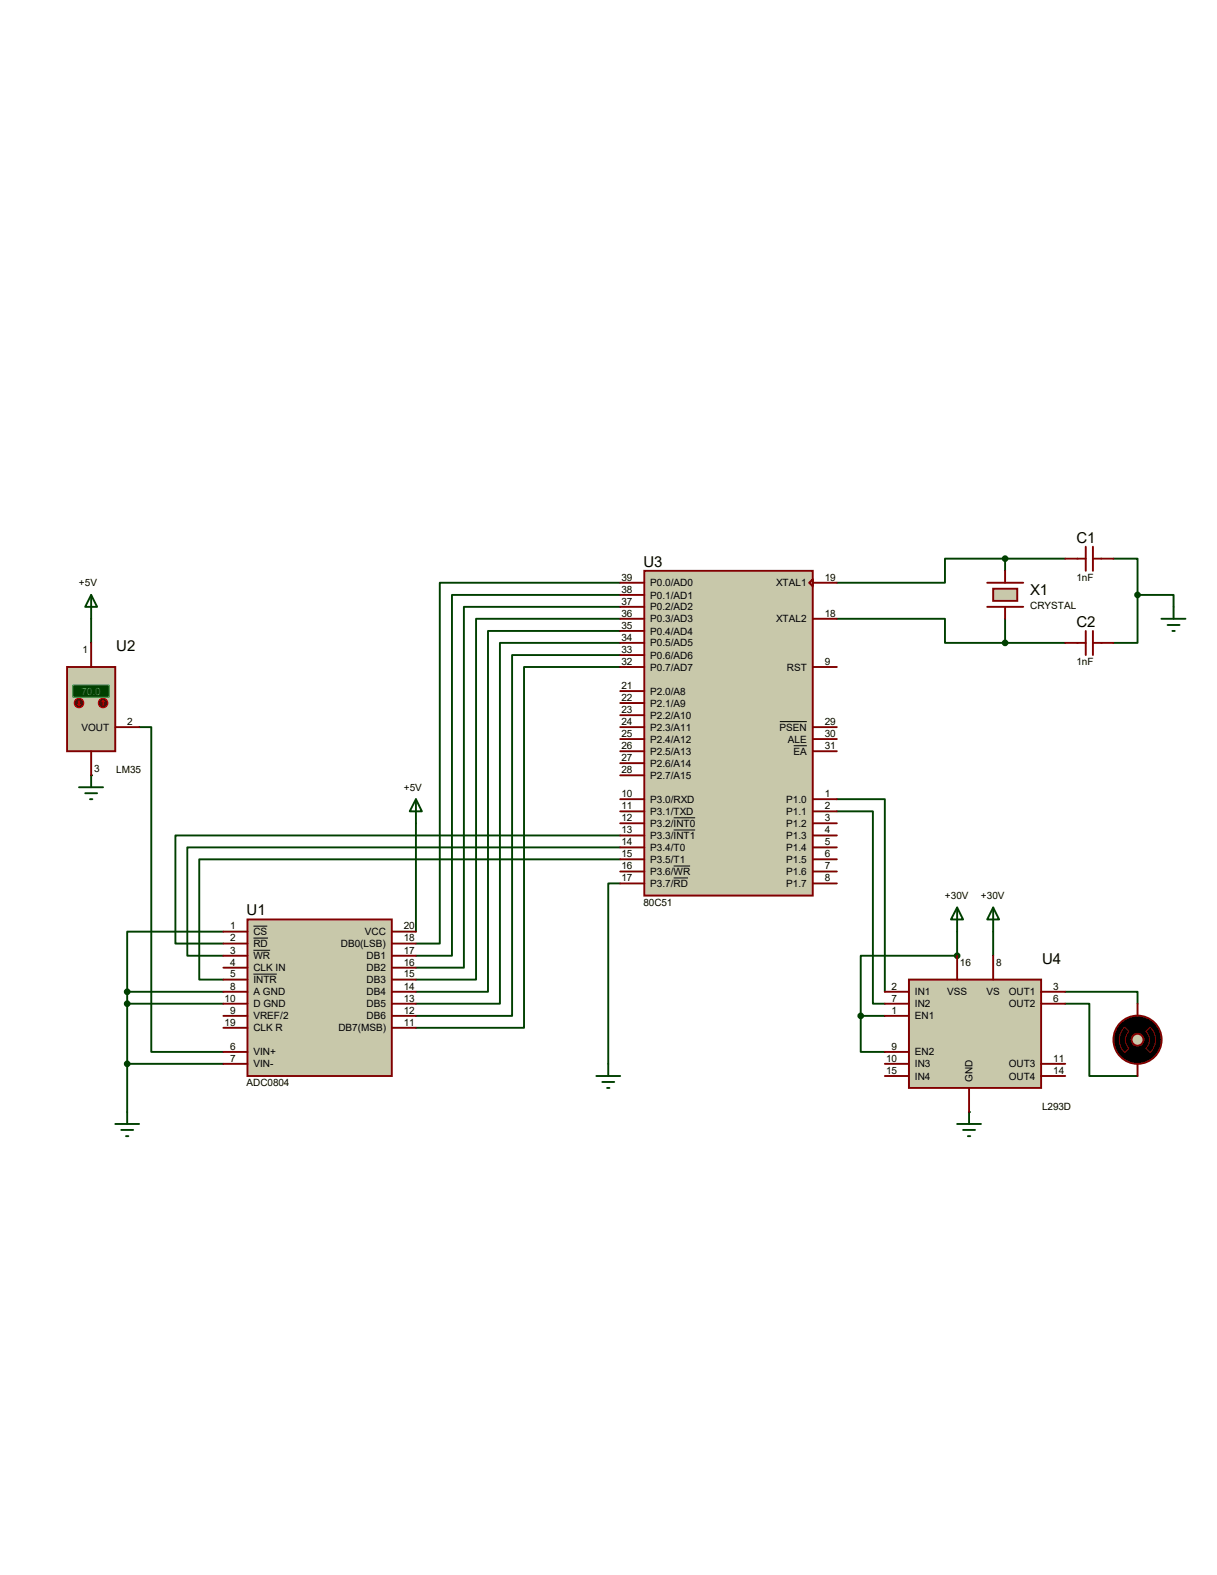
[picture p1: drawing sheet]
<svg xmlns="http://www.w3.org/2000/svg" width="216mm" height="279mm" viewBox="0 0 216 279" stroke-linecap="round" stroke-linejoin="round" font-family="sans-serif">
<path d="M110 103.4h-32v64h-4.2M110 105.5h-29.8v64h-6.4M110 107.7h-27.7v64h-8.5M110 109.8h-25.5v64h-10.7M110 111.9h-23.4v64h-12.8M110 114h-21.3v64.1h-14.9M110 116.2h-19.2v64h-17M110 118.3h-17v64h-19.2M110 148.2h-78.9v19.2h8.5M110 150.3h-76.8v19.2h6.4M110 152.4h-74.7v21.4h4.3" fill="none" stroke="#004000" stroke-width=".34"/>
<circle cx="16.2" cy="137.5" r=".17" fill="#004000"/>
<g fill="none" stroke="#004000" stroke-width=".34">
<path d="M16.2 109.8v4.2M24.7 129h2.1v57.6h12.8M110 156.7h-2.1v32M148.5 141.8h8.5v34.1M148.5 143.9h6.4v34.2h2.1M22.6 175.9h17M22.6 175.9v21.4M22.6 178.1h17M39.6 165.3h-17v10.6M169.8 165.3v4.2h-17.1v10.7M176.2 165.3v4.2M22.6 188.7h17"/>
<path d="M152.7 180.2v6.4h4.3M152.7 180.2h4.3"/>
</g>
<g fill="#004000">
<circle cx="169.8" cy="169.5" r=".17"/>
<circle cx="171.9" cy="197.3" r=".17"/>
</g>
<path d="M178.3 99.1h-10.7v4.3h-19.1M178.3 99.1v2.2M178.3 99.1h10.7M197.5 99.1h4.3v6.4M148.5 109.8h19.1v4.2h10.7M178.3 109.8v4.2M178.3 114h10.7M201.8 105.5v8.5h-4.3M201.8 105.5h6.4v2.2M73.8 146v19.3M189 175.9h12.8v2.2M189 178.1h4.3v12.8h8.5" fill="none" stroke="#004000" stroke-width=".34"/>
<path d="M43.9 163.1h25.6v27.8h-25.6z" fill="#c8c8aa" stroke="#800000" stroke-width=".34"/>
<g fill="none" stroke="#800000" stroke-width=".34">
<path d="M39.6 171.7h4.3M39.6 175.9h4.3M39.6 167.4h4.3M39.6 169.5h4.3M39.6 173.8h4.3M39.6 165.3h4.3M39.6 178.1h4.3M69.5 171.7h4.3M69.5 175.9h4.3M69.5 167.4h4.3M69.5 169.5h4.3M69.5 173.8h4.3"/>
<path d="M69.5 165.3h4.3M69.5 178.1h4.3M39.6 186.6h4.3M39.6 188.7h4.3M39.6 180.2h4.3M39.6 182.3h4.3M69.5 180.2h4.3M69.5 182.3h4.3"/>
</g>
<path d="M45 166.4h2.5M45 168.6h2.9M45 172.8h4.1M45 164.3h2.4" fill="none" stroke="#000" stroke-width=".18"/>
<path d="M114.3 101.3h29.9v57.6h-29.9z" fill="#c8c8aa" stroke="#800000" stroke-width=".34"/>
<g fill="none" stroke="#800000" stroke-width=".34">
<path d="M110 109.8h4.3M110 103.4h4.3M110 118.3h4.3M110 105.5h4.3M110 107.7h4.3M110 111.9h4.3M110 114h4.3M110 116.2h4.3M143.6 103.4l.6-.7v1.3zM144.2 109.8h4.3M144.2 103.4h4.3M144.2 118.3h4.3"/>
<path d="M110 131.1h4.3M110 133.3h4.3M110 129h4.3M110 137.5h4.3M110 122.6h4.3M110 124.7h4.3M110 126.9h4.3M110 135.4h4.3M144.2 131.1h4.3M144.2 133.3h4.3M144.2 129h4.3M110 141.8h4.3"/>
<path d="M110 143.9h4.3M110 146h4.3M110 148.2h4.3M110 150.3h4.3M110 152.4h4.3M110 154.6h4.3M110 156.7h4.3M144.2 141.8h4.3M144.2 143.9h4.3M144.2 146h4.3M144.2 148.2h4.3M144.2 150.3h4.3"/>
<path d="M144.2 152.4h4.3M144.2 154.6h4.3M144.2 156.7h4.3"/>
</g>
<path d="M138.3 128h4.8M140.8 132.3h2.3M119.5 145.1h3.8M119.5 147.2h3.8M119.5 155.7h2.5M119.5 153.6h2.9" fill="none" stroke="#000" stroke-width=".18"/>
<path d="M14 139.7h4.3M16.2 137.5v2.2M15.1 140.7h2.1M16 141.8h.4" fill="none" stroke="#004000" stroke-width=".34"/>
<path d="M11.9 118.3h8.5v15h-8.5z" fill="#c8c8aa" stroke="#800000" stroke-width=".34"/>
<path d="M13 121.5h6.3v2.2h-6.3z" fill="#004000" stroke="#0f0" stroke-width=".18"/>
<path d="M16.2 114v4.3M16.2 133.3v4.2M20.4 129h4.3" fill="none" stroke="#800000" stroke-width=".34"/>
<circle cx="18.3" cy="124.7" r=".85" fill="#400000" stroke="#f00" stroke-width=".18"/>
<path d="M18.3 124.3l-.2 .2M18.3 124.3l.2 .2M18.3 124.3v.8" fill="none" stroke="#f00" stroke-width=".18"/>
<circle cx="14" cy="124.7" r=".85" fill="#400000" stroke="#f00" stroke-width=".18"/>
<path d="M13.8 124.9l.2 .2M14 124.3v.8M14.2 124.9l-.2 .2" fill="none" stroke="#f00" stroke-width=".18"/>
<g fill="#004000" stroke="#004000" stroke-width=".34">
<circle cx="22.6" cy="175.9" r=".42"/>
<circle cx="22.6" cy="178.1" r=".42"/>
<circle cx="22.6" cy="188.7" r=".42"/>
<circle cx="152.7" cy="180.2" r=".42"/>
<circle cx="169.8" cy="169.5" r=".42"/>
</g>
<g fill="none" stroke="#004000" stroke-width=".34">
<path d="M16.2 105.5l1 2.2h-2.1zM16.2 105.5v4.3M169.8 161l1.1 2.1h-2.2zM169.8 161v4.3M176.2 161l1 2.1h-2.1zM176.2 161v4.3M20.4 199.4h4.3M22.6 197.3v2.1M105.8 190.9h4.2M106.8 191.9h2.2M107.7 193h.4M107.9 188.7v2.2"/>
<path d="M169.8 199.4h4.2M171.9 197.3v2.1M21.5 200.4h2.1M22.4 201.5h.4M170.9 200.4h2.1M171.7 201.5h.4"/>
</g>
<path d="M161.2 173.8h23.5v19.2h-23.5z" fill="#c8c8aa" stroke="#800000" stroke-width=".34"/>
<g fill="none" stroke="#800000" stroke-width=".34">
<path d="M175.1 103.4h6.4M175.1 107.7h6.4M157 175.9h4.2M157 178.1h4.2M169.8 169.5v4.3M176.2 169.5v4.3M184.7 175.9h4.3M184.7 178.1h4.3M157 188.7h4.2M157 190.9h4.2M157 180.2h4.2M157 186.6h4.2"/>
<path d="M171.9 193v4.3M184.7 188.7h4.3M184.7 190.9h4.3"/>
</g>
<path d="M176.2 104.4h4.3v2.2h-4.3z" fill="#c8c8aa" stroke="#800000" stroke-width=".34"/>
<path d="M189 99.1h3.6M192.6 97v4.3M193.9 97v4.3M193.9 99.1h3.6M178.3 101.3v2.1M178.3 107.7v2.1M189 114h3.6M192.6 111.9v4.3M193.9 111.9v4.3M193.9 114h3.6" fill="none" stroke="#800000" stroke-width=".34"/>
<g fill="#004000" stroke="#004000" stroke-width=".34">
<circle cx="178.3" cy="99.1" r=".42"/>
<circle cx="178.3" cy="114" r=".42"/>
<circle cx="201.8" cy="105.5" r=".42"/>
</g>
<path d="M206 109.8h4.3M207.1 110.9h2.2M208 111.9h.4M208.2 107.7v2.1M73.8 141.8l1 2.1h-2.1zM73.8 141.8v4.2" fill="none" stroke="#004000" stroke-width=".34"/>
<circle cx="201.8" cy="184.4" r="4.3" fill="#000" stroke="#800000" stroke-width=".34"/>
<path d="M199.5 182.2l.8 .8a2.1 2.1 0 0 0 0 3l-.8 .7a3.2 3.2 0 0 1 0-4.5zM204 182.2a3.2 3.2 0 0 1 0 4.5l-.7-.7a2.1 2.1 0 0 0 0-3z" fill="none" stroke="#800000" stroke-width=".18"/>
<circle cx="201.8" cy="184.4" r="1.06" fill="#c8c8aa" stroke="#800000" stroke-width=".34"/>
<path d="M201.8 178.1v2.1M201.8 188.7v2.2" fill="none" stroke="#800000" stroke-width=".34"/>
<g font-size="2.7">
<text x="114.1" y="100.5">U3</text>
<text x="191" y="96.3">C1</text>
<text x="182.8" y="105.6">X1</text>
<text x="191" y="111.2">C2</text>
<text x="20.6" y="115.5">U2</text>
<text x="43.7" y="162.4">U1</text>
<text x="184.9" y="170.9">U4</text>
</g>
<g font-size="1.8">
<text x="14" y="104">+5V</text>
<text x="110.2" y="103">39</text>
<text x="110.2" y="105.2">38</text>
<text x="110.2" y="107.3">37</text>
<text x="115.4" y="104">P0.0/AD0</text>
<text x="115.4" y="106.2">P0.1/AD1</text>
<text x="137.7" y="104">XTAL1</text>
<text x="146.3" y="103">19</text>
<text x="191" y="103">1nF</text>
<text x="110.2" y="109.4">36</text>
<text x="110.2" y="111.5">35</text>
<text x="110.2" y="113.7">34</text>
<text x="115.4" y="108.3">P0.2/AD2</text>
<text x="115.4" y="110.4">P0.3/AD3</text>
<text x="115.4" y="112.6">P0.4/AD4</text>
<text x="137.7" y="110.4">XTAL2</text>
<text x="146.3" y="109.4">18</text>
<text x="182.8" y="108">CRYSTAL</text>
<text x="14.6" y="115.8">1</text>
<text x="110.2" y="115.8">33</text>
<text x="110.2" y="117.9">32</text>
<text x="115.4" y="114.7">P0.5/AD5</text>
<text x="115.4" y="116.8">P0.6/AD6</text>
<text x="115.4" y="119">P0.7/AD7</text>
<text x="139.6" y="119">RST</text>
<text x="146.3" y="117.9">9</text>
<text x="191" y="118">1nF</text>
<text x="110.2" y="122.2">21</text>
<text x="110.2" y="124.3">22</text>
<text x="115.4" y="123.2">P2.0/A8</text>
<text x="115.4" y="125.3">P2.1/A9</text>
<text x="14.4" y="129.6">VOUT</text>
<text x="22.6" y="128.6">2</text>
<text x="110.2" y="126.5">23</text>
<text x="110.2" y="128.6">24</text>
<text x="110.2" y="130.7">25</text>
<text x="115.4" y="127.5">P2.2/A10</text>
<text x="115.4" y="129.6">P2.3/A11</text>
<text x="115.4" y="131.7">P2.4/A12</text>
<text x="138.3" y="129.6">PSEN</text>
<text x="139.8" y="131.7">ALE</text>
<text x="146.3" y="130.7">30</text>
<text x="146.3" y="128.6">29</text>
<text x="16.7" y="137">3</text>
<text x="20.6" y="137.2">LM35</text>
<text x="110.2" y="137.2">28</text>
<text x="110.2" y="132.9">26</text>
<text x="110.2" y="135">27</text>
<text x="115.4" y="133.9">P2.5/A13</text>
<text x="115.4" y="136">P2.6/A14</text>
<text x="140.8" y="133.9">EA</text>
<text x="146.3" y="132.9">31</text>
<text x="71.6" y="140.3">+5V</text>
<text x="110.2" y="141.4">10</text>
<text x="110.2" y="143.6">11</text>
<text x="115.4" y="138.2">P2.7/A15</text>
<text x="115.4" y="142.4">P3.0/RXD</text>
<text x="139.5" y="142.4">P1.0</text>
<text x="146.3" y="141.4">1</text>
<text x="146.3" y="143.6">2</text>
<text x="110.2" y="145.7">12</text>
<text x="110.2" y="147.8">13</text>
<text x="110.2" y="149.9">14</text>
<text x="115.4" y="144.6">P3.1/TXD</text>
<text x="115.4" y="146.7">P3.2/INT0</text>
<text x="115.4" y="148.8">P3.3/INT1</text>
<text x="139.5" y="144.6">P1.1</text>
<text x="139.5" y="146.7">P1.2</text>
<text x="139.5" y="148.8">P1.3</text>
<text x="146.3" y="145.7">3</text>
<text x="146.3" y="147.8">4</text>
<text x="146.3" y="149.9">5</text>
<text x="110.2" y="154.2">16</text>
<text x="110.2" y="152.1">15</text>
<text x="115.4" y="151">P3.4/T0</text>
<text x="115.4" y="155.2">P3.6/WR</text>
<text x="115.4" y="153.1">P3.5/T1</text>
<text x="139.5" y="151">P1.4</text>
<text x="139.5" y="153.1">P1.5</text>
<text x="139.5" y="155.2">P1.6</text>
<text x="146.3" y="152.1">6</text>
<text x="146.3" y="154.2">7</text>
<text x="110.2" y="156.3">17</text>
<text x="114.1" y="160.7">80C51</text>
<text x="115.4" y="157.4">P3.7/RD</text>
<text x="139.5" y="157.4">P1.7</text>
<text x="146.3" y="156.3">8</text>
<text x="167.6" y="159.5">+30V</text>
<text x="174" y="159.5">+30V</text>
<text x="40.8" y="167">2</text>
<text x="40.8" y="164.9">1</text>
<text x="45" y="165.9">CS</text>
<text x="64.7" y="165.9">VCC</text>
<text x="71.6" y="167">18</text>
<text x="71.6" y="164.9">20</text>
<text x="40.8" y="171.3">4</text>
<text x="40.8" y="169.2">3</text>
<text x="40.8" y="173.4">5</text>
<text x="45" y="172.3">CLK IN</text>
<text x="45" y="168">RD</text>
<text x="45" y="170.2">WR</text>
<text x="60.5" y="168">DB0(LSB)</text>
<text x="65" y="172.3">DB2</text>
<text x="65" y="170.2">DB1</text>
<text x="71.6" y="173.4">15</text>
<text x="71.6" y="171.3">16</text>
<text x="71.6" y="169.2">17</text>
<text x="170.3" y="171.3">16</text>
<text x="176.7" y="171.3">8</text>
<text x="39.8" y="177.7">10</text>
<text x="40.8" y="179.8">9</text>
<text x="40.8" y="175.6">8</text>
<text x="45" y="176.6">A GND</text>
<text x="45" y="174.4">INTR</text>
<text x="45" y="178.7">D GND</text>
<text x="65" y="178.7">DB5</text>
<text x="65" y="176.6">DB4</text>
<text x="65" y="174.4">DB3</text>
<text x="71.6" y="179.8">12</text>
<text x="71.6" y="177.7">13</text>
<text x="71.6" y="175.6">14</text>
<text x="158.2" y="175.6">2</text>
<text x="158.2" y="177.7">7</text>
<text x="158.2" y="179.8">1</text>
<text x="162.3" y="176.6">IN1</text>
<text x="162.3" y="178.7">IN2</text>
<text x="168" y="176.5">VSS</text>
<text x="175" y="176.5">VS</text>
<text x="178.9" y="176.6">OUT1</text>
<text x="178.9" y="178.7">OUT2</text>
<text x="186.9" y="175.6">3</text>
<text x="186.9" y="177.7">6</text>
<text x="39.8" y="181.9">19</text>
<text x="45" y="180.8">VREF/2</text>
<text x="45" y="183">CLK R</text>
<text x="60" y="183">DB7(MSB)</text>
<text x="65" y="180.8">DB6</text>
<text x="71.6" y="181.9">11</text>
<text x="162.3" y="180.8">EN1</text>
<text x="40.8" y="186.2">6</text>
<text x="40.8" y="188.3">7</text>
<text x="45" y="187.2">VIN+</text>
<text x="45" y="189.4">VIN-</text>
<text x="157.2" y="188.3">10</text>
<text x="157.2" y="190.5">15</text>
<text x="158.2" y="186.2">9</text>
<text x="162.3" y="189.4">IN3</text>
<text x="162.3" y="191.5">IN4</text>
<text x="162.3" y="187.2">EN2</text>
<text x="172.5" y="191.9" transform="rotate(-90 172.5 191.9)">GND</text>
<text x="178.9" y="189.4">OUT3</text>
<text x="178.9" y="191.5">OUT4</text>
<text x="186.9" y="188.3">11</text>
<text x="186.9" y="190.5">14</text>
<text x="43.7" y="192.7">ADC0804</text>
<text x="184.9" y="196.9">L293D</text>
</g>
<text font-size="1.8" fill="#0f0" x="14.4" y="123.2">70.0</text>
</svg>
